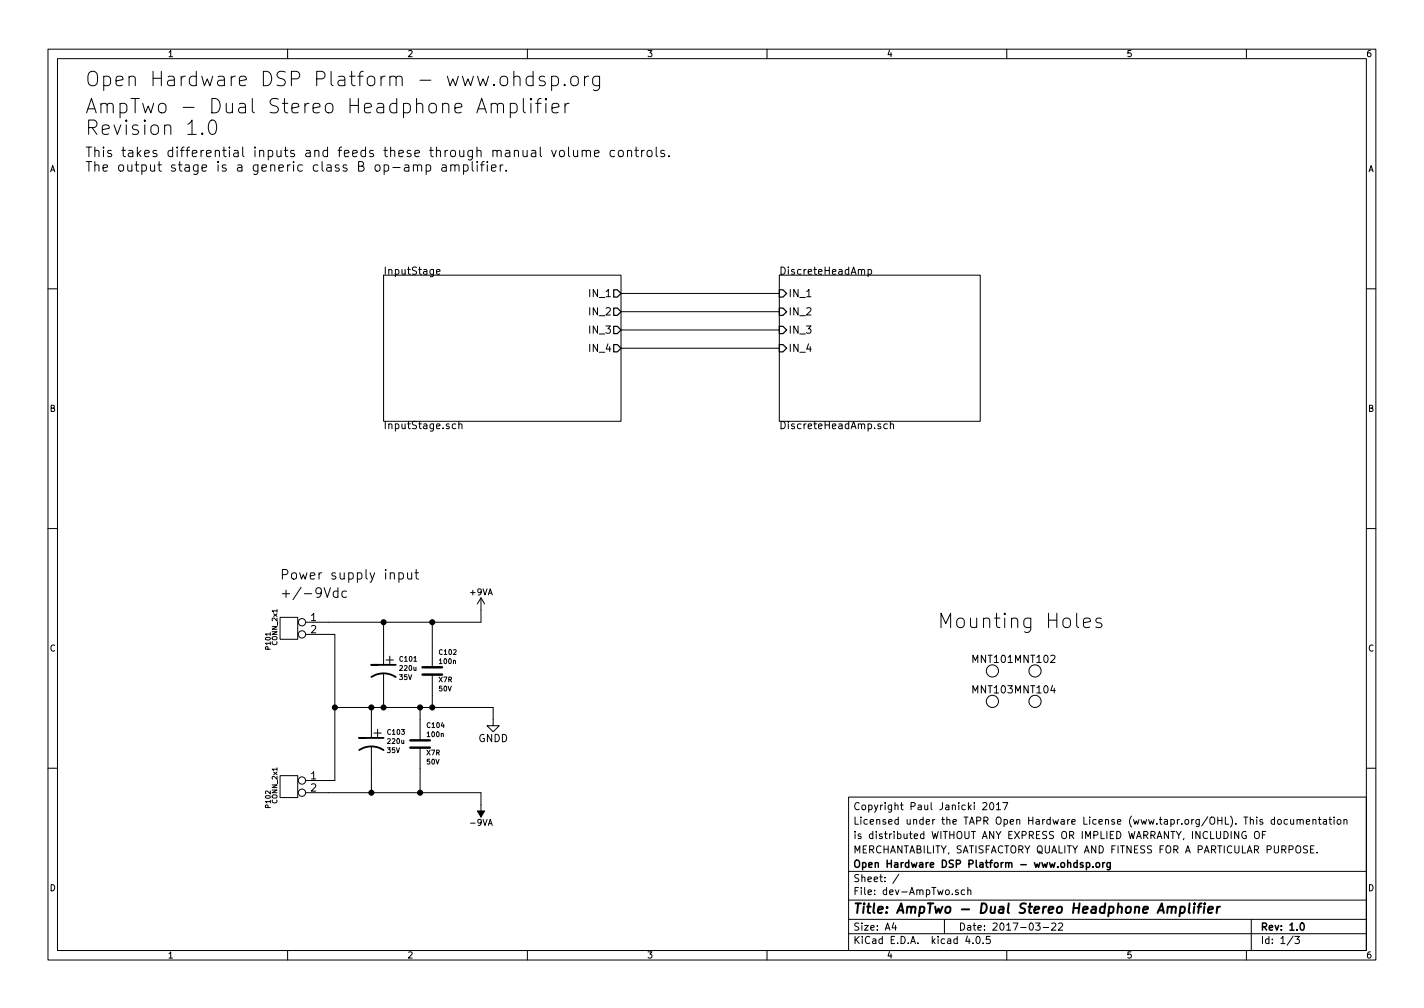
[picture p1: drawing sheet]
EESchema Schematic File Version 2
LIBS:power
LIBS:MyKiCadLibs-Lib
LIBS:dev-AmpTwo-cache
EELAYER 25 0
EELAYER END
$Descr A4 11693 8268
encoding utf-8
Sheet 1 3
Title "AmpTwo - Dual Stereo Headphone Amplifier"
Date "2017-03-22"
Rev "1.0"
Comp "Open Hardware DSP Platform - www.ohdsp.org"
Comment1 "MERCHANTABILITY, SATISFACTORY QUALITY AND FITNESS FOR A PARTICULAR PURPOSE."
Comment2 "is distributed WITHOUT ANY EXPRESS OR IMPLIED WARRANTY, INCLUDING OF"
Comment3 "Licensed under the TAPR Open Hardware License (www.tapr.org/OHL). This documentation"
Comment4 "Copyright Paul Janicki 2017"
$EndDescr
Text Notes 700  700  0    118  ~ 0
Open Hardware DSP Platform - www.ohdsp.org\n
Text Notes 700  1100 0    118  ~ 0
AmpTwo - Dual Stereo Headphone Amplifier\nRevision 1.0\n
$Sheet
S 3150 2250 1950 1200
U 589E6017
F0 "InputStage" 60
F1 "InputStage.sch" 60
F2 "IN_1" O R 5100 2400 60 
F3 "IN_2" O R 5100 2550 60 
F4 "IN_3" O R 5100 2700 60 
F5 "IN_4" O R 5100 2850 60 
$EndSheet
$Sheet
S 6400 2250 1650 1200
U 589EC251
F0 "DiscreteHeadAmp" 60
F1 "DiscreteHeadAmp.sch" 60
F2 "IN_1" I L 6400 2400 60 
F3 "IN_2" I L 6400 2550 60 
F4 "IN_3" I L 6400 2700 60 
F5 "IN_4" I L 6400 2850 60 
$EndSheet
$Comp
L CONN_2x1 P101
U 1 1
P 2700 5100
F 0 "P101" V 3195 4945 40  0000 C CNN
F 1 "CONN_2x1" V 3140 5060 40  0000 C CNN
F 2 "MyKiCadLibs-Footprints:CONN-SCREW-2WAY-7.5mm-7.62mm" H 3040 4990 60  0001 C CNN
F 3 "" H 3040 4990 60  0000 C CNN
F 4 "Text description" H 2950 4850 40  0001 C CNN "Description"
	1    2700 5100
	-1   0    0    -1  
$EndComp
$Comp
L GNDD #PWR01
U 1 1
P 4050 5900
F 0 "#PWR01" H 4050 5650 60  0001 C CNN
F 1 "GNDD" H 4050 5750 60  0000 C CNN
F 2 "" H 4050 5900 60  0000 C CNN
F 3 "" H 4050 5900 60  0000 C CNN
	1    4050 5900
	1    0    0    -1  
$EndComp
$Comp
L MNT_HOLE MNT101
U 1 1
P 8150 5500
F 0 "MNT101" H 8150 5600 60  0000 C CNN
F 1 "MNT_HOLE" H 8150 5600 60  0001 C CNN
F 2 "MyKiCadLibs-Footprints:MNT_HOLE_3mm" H 8150 5600 60  0001 C CNN
F 3 "" H 8150 5600 60  0000 C CNN
	1    8150 5500
	1    0    0    -1  
$EndComp
$Comp
L MNT_HOLE MNT102
U 1 1
P 8500 5500
F 0 "MNT102" H 8500 5600 60  0000 C CNN
F 1 "MNT_HOLE" H 8500 5600 60  0001 C CNN
F 2 "MyKiCadLibs-Footprints:MNT_HOLE_3mm" H 8500 5600 60  0001 C CNN
F 3 "" H 8500 5600 60  0000 C CNN
	1    8500 5500
	1    0    0    -1  
$EndComp
$Comp
L MNT_HOLE MNT103
U 1 1
P 8150 5750
F 0 "MNT103" H 8150 5850 60  0000 C CNN
F 1 "MNT_HOLE" H 8150 5850 60  0001 C CNN
F 2 "MyKiCadLibs-Footprints:MNT_HOLE_3mm" H 8150 5850 60  0001 C CNN
F 3 "" H 8150 5850 60  0000 C CNN
	1    8150 5750
	1    0    0    -1  
$EndComp
$Comp
L MNT_HOLE MNT104
U 1 1
P 8500 5750
F 0 "MNT104" H 8500 5850 60  0000 C CNN
F 1 "MNT_HOLE" H 8500 5850 60  0001 C CNN
F 2 "MyKiCadLibs-Footprints:MNT_HOLE_3mm" H 8500 5850 60  0001 C CNN
F 3 "" H 8500 5850 60  0000 C CNN
	1    8500 5750
	1    0    0    -1  
$EndComp
Text Notes 2300 4750 0    79   ~ 0
Power supply input
Text Notes 7700 5150 0    118  ~ 0
Mounting Holes
$Comp
L C C102
U 1 1
P 3550 5500
F 0 "C102" H 3500 5350 40  0000 R CNN
F 1 "100n" H 3500 5425 40  0000 R CNN
F 2 "MyKiCadLibs-Footprints:SMD-0805" H 3588 5350 30  0001 C CNN
F 3 "" H 3550 5600 60  0000 C CNN
F 4 "50V" H 3500 5650 40  0000 R CNN "Voltage"
F 5 "X7R" H 3500 5575 40  0000 R CNN "Type"
F 6 "Ceramic capacitor" H 3550 5800 40  0001 L CNN "Description"
F 7 "10%" H 3620 5135 40  0001 C CNN "Tolerance"
F 8 "0805" H 3560 5205 40  0001 L CNN "Size"
	1    3550 5500
	-1   0    0    1   
$EndComp
$Comp
L +9VA #PWR02
U 1 1
P 3950 5000
F 0 "#PWR02" H 3950 4875 50  0001 C CNN
F 1 "+9VA" H 3950 5150 50  0000 C CNN
F 2 "" H 3950 5000 50  0000 C CNN
F 3 "" H 3950 5000 50  0000 C CNN
	1    3950 5000
	1    0    0    -1  
$EndComp
$Comp
L -9VA #PWR03
U 1 1
P 3950 6600
F 0 "#PWR03" H 3950 6475 50  0001 C CNN
F 1 "-9VA" H 3950 6750 50  0000 C CNN
F 2 "" H 3950 6600 50  0000 C CNN
F 3 "" H 3950 6600 50  0000 C CNN
	1    3950 6600
	-1   0    0    1   
$EndComp
$Comp
L CP1 C101
U 1 1
P 3150 5500
F 0 "C101" H 3025 5600 40  0000 R CNN
F 1 "220u" H 3025 5525 40  0000 R CNN
F 2 "MyKiCadLibs-Footprints:CAP-TH-D8mmP3.5mm" H 3100 5500 60  0001 C CNN
F 3 "" H 3150 5500 60  0000 C CNN
F 4 "35V" H 3025 5450 40  0000 R CNN "Voltage"
F 5 "Pitch 3.5mm, Diameter 8mm" H 3150 5800 40  0001 L CNN "Size"
F 6 "Aluminium electrolytic capacitor" H 3150 5900 40  0001 L CNN "Description"
	1    3150 5500
	-1   0    0    -1  
$EndComp
$Comp
L C C104
U 1 1
P 3450 6100
F 0 "C104" H 3400 5950 40  0000 R CNN
F 1 "100n" H 3400 6025 40  0000 R CNN
F 2 "MyKiCadLibs-Footprints:SMD-0805" H 3488 5950 30  0001 C CNN
F 3 "" H 3450 6200 60  0000 C CNN
F 4 "50V" H 3400 6250 40  0000 R CNN "Voltage"
F 5 "X7R" H 3400 6175 40  0000 R CNN "Type"
F 6 "Ceramic capacitor" H 3450 6400 40  0001 L CNN "Description"
F 7 "10%" H 3520 5735 40  0001 C CNN "Tolerance"
F 8 "0805" H 3460 5805 40  0001 L CNN "Size"
	1    3450 6100
	-1   0    0    1   
$EndComp
$Comp
L CP1 C103
U 1 1
P 3050 6100
F 0 "C103" H 2925 6200 40  0000 R CNN
F 1 "220u" H 2925 6125 40  0000 R CNN
F 2 "MyKiCadLibs-Footprints:CAP-TH-D8mmP3.5mm" H 3000 6100 60  0001 C CNN
F 3 "" H 3050 6100 60  0000 C CNN
F 4 "35V" H 2925 6050 40  0000 R CNN "Voltage"
F 5 "Pitch 3.5mm, Diameter 8mm" H 3050 6400 40  0001 L CNN "Size"
F 6 "Aluminium electrolytic capacitor" H 3050 6500 40  0001 L CNN "Description"
	1    3050 6100
	-1   0    0    -1  
$EndComp
$Comp
L CONN_2x1 P102
U 1 1
P 2700 6400
F 0 "P102" V 3195 6245 40  0000 C CNN
F 1 "CONN_2x1" V 3140 6360 40  0000 C CNN
F 2 "MyKiCadLibs-Footprints:CONN-SCREW-2WAY-7.5mm-7.62mm" H 3040 6290 60  0001 C CNN
F 3 "" H 3040 6290 60  0000 C CNN
F 4 "Text description" H 2950 6150 40  0001 C CNN "Description"
	1    2700 6400
	-1   0    0    -1  
$EndComp
Wire Wire Line
	2700 6400 2750 6400
Wire Wire Line
	2750 6400 2750 5200
Wire Wire Line
	2750 5200 2700 5200
Wire Wire Line
	3950 5100 3950 5000
Wire Wire Line
	2700 5100 3950 5100
Wire Wire Line
	2700 6500 3950 6500
Wire Wire Line
	3950 6500 3950 6600
Wire Wire Line
	3450 6300 3450 6500
Connection ~ 3450 6500
Wire Wire Line
	3050 6300 3050 6500
Connection ~ 3050 6500
Wire Wire Line
	3150 5100 3150 5300
Connection ~ 3150 5100
Wire Wire Line
	3550 5300 3550 5100
Connection ~ 3550 5100
Wire Wire Line
	3050 5900 3050 5800
Wire Wire Line
	2750 5800 4050 5800
Wire Wire Line
	4050 5800 4050 5900
Wire Wire Line
	3450 5900 3450 5800
Connection ~ 3450 5800
Wire Wire Line
	3550 5700 3550 5800
Connection ~ 3550 5800
Wire Wire Line
	3150 5700 3150 5800
Connection ~ 3150 5800
Connection ~ 2750 5800
Connection ~ 3050 5800
Text Notes 2300 4900 0    79   ~ 0
+/-9Vdc
Wire Wire Line
	5100 2400 6400 2400
Wire Wire Line
	6400 2550 5100 2550
Wire Wire Line
	5100 2700 6400 2700
Wire Wire Line
	6400 2850 5100 2850
Text Notes 700  1400 0    79   ~ 0
This takes differential inputs and feeds these through manual volume controls.\nThe output stage is a generic class B op-amp amplifier.
$EndSCHEMATC
